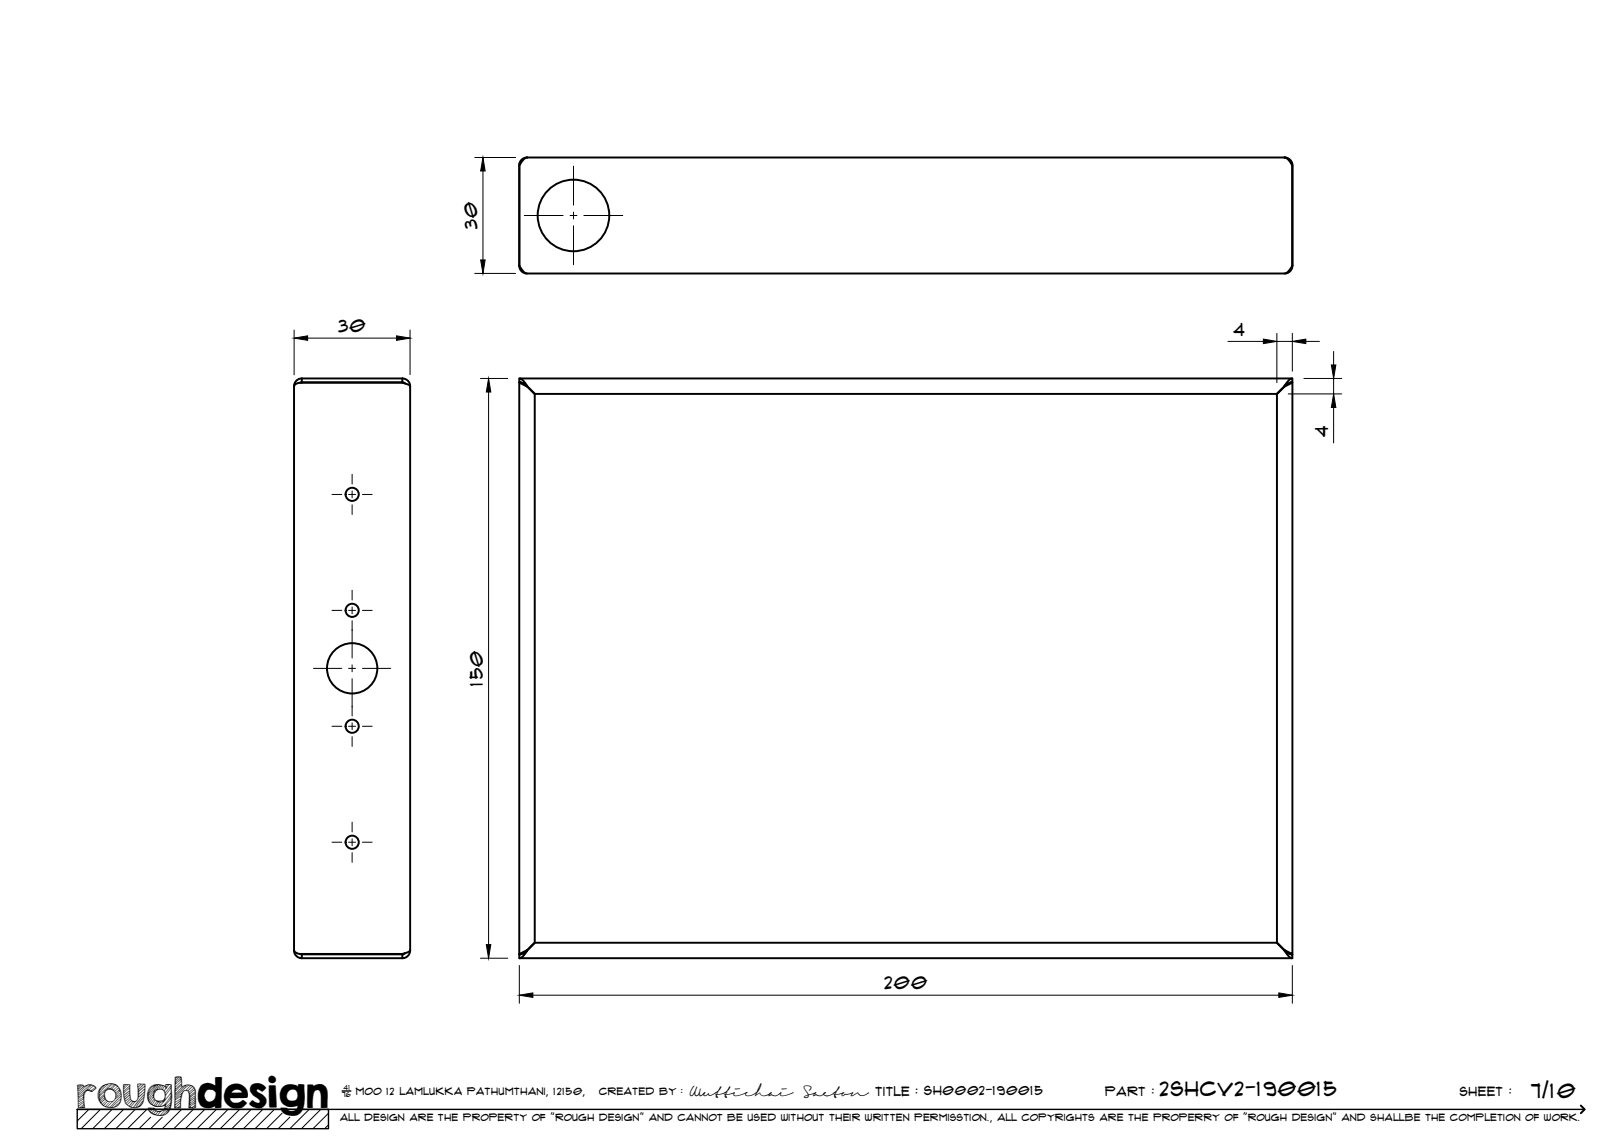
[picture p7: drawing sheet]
<svg xmlns="http://www.w3.org/2000/svg" width="420mm" height="297mm" viewBox="0 0 420 297" stroke-linecap="round" stroke-linejoin="round" font-family="sans-serif">
<!-- layer: Visible -->
<g fill="none" stroke="#000" stroke-width=".51">
<path d="M134.3 42.8v26M134.4 42.3h.2M134.4 42.3v.5M136.4 40.8l-.8 .3-1.2 1.7M332.3 40.8l.8 .3 1.2 1.7v26M332.3 40.8h-196.1l-1.2 .4-.6 1.1M332.3 40.8l1.3 .4 .7 1.1M334.3 42.3h-.2M334.3 42.3v26.5M134.4 68.8l.1 .7 .4 .6 .6 .5 .9 .2M134.4 68.8l1 1.4 .9 .6h196.1l.9-.6 1-1.4M334.4 68.8l-.2 .8-.5 .6-.6 .4-.7 .2"/>
<path d="M76.3 99.6l1.3-.6h26.5l1.4 .5 .6 .4v146.1l-.6 .4-1.4 .4h-26.5l-.9-.2-.6-.6v-146zM78.1 97.9l-.9 .2-.6 .5-.4 .7-.1 .7M78.1 97.9v1l-.5 .1M78.1 97.9h26M104.1 97.9v1h-26M104.1 97.9l.8 .2 .7 .5 .4 .6 .1 .7M104.1 98.9l.7 .3M134.4 97.9l.7 .4 1.3 1.6-1.3-.8-.7-.2zM134.4 98.9l.5 .1h-.5M134.4 97.9h199.9M135.9 99.5l2.4 2.5v141.9l-2.4 2.4M136 99.7l.4 .2-.2-.1"/>
<path d="M136.4 100l-2.1-1 .1 147.8M136.4 99.9l2 2h191.9l2-2M332.7 99.7l-.3 .2 .1-.1M332.8 99.5l-2.4 2.5v141.9l2.4 2.4M333.3 98.6l.5-.5 .5-.2v1l-.8 .3-1.2 .7zM334.3 99l.1 147.8-2-.9M334.3 98.9l-.5 .1h.5l-1.9 1M76.1 245.9l.1 .8 .4 .6 .6 .4 .9 .2v-1l-.5-.1M78.1 247.9h26M78.1 246.9h26M106.1 245.9l-.1 .6-.5 .9-.6 .4-.8 .1v-1l.7-.3M134.4 246.9l.9-.2 1.1-.8-1 1.4-1 .6z"/>
<path d="M134.4 247.9h199.9M136.2 246l.2-.1-.4 .3M136.4 245.9l-2 .9h.5l-.5 .1M136.4 245.9l2-2h191.9l2 2M332.3 245.9l1.3 .9 .7 .1v1l-.7-.3zM332.5 246l-.1-.1 .3 .3M334.3 246.8h-.5l.5 .1"/>
<circle cx="148.4" cy="55.8" r="9.3"/>
<circle cx="91.1" cy="127.9" r="1.7"/>
<circle cx="91.1" cy="157.9" r="1.7"/>
<circle cx="91.1" cy="172.9" r="6.5"/>
<circle cx="91.1" cy="187.9" r="1.7"/>
<circle cx="91.1" cy="217.9" r="1.7"/>
</g>
<circle cx="332.4" cy="40.8" r=".25" fill="#000"/>
<!-- layer: TitleBlock -->
<path d="M20 287h65v5h-65zM20 287h390M88.5 282.3h2.3" fill="none" stroke="#000" stroke-width=".36"/>
<path d="M409 286.1l1 .9-1 1" fill="none" stroke="#000" stroke-width=".51"/>
<g fill="none" stroke="#000" stroke-width=".26">
<path d="M23 287l-3 3.1M26 287l-5 5M29 287l-5 5M32 287l-5 5M35 287l-5 5M38 287l-5 5M39 289.1l-3 2.9M42 289.1l-3 2.9M47 287l-5 5M50 287l-5 5M53 287l-5 5M56 287l-5 5"/>
<path d="M59 287l-5 5M62 287l-5 5M65 287l-5 5M68 287l-5 5M71 287l-5 5M73 288l-4 4M75 289.1l-3 2.9M80 287l-5 5M83 287l-5 5M85 288l-4 4M85 291l-1 1"/>
</g>
<!-- layer: Smart Centers -->
<g fill="none" stroke="#000" stroke-width=".26">
<path d="M135.6 55.8h10.1M147.5 55.8h1.8M148.4 43v10.1M148.4 54.9v1.7M148.4 58.4v10.1M151 55.8h10.1M85.9 127.9h2.5M90.2 127.9h1.8M91.1 122.7v2.6M91.1 127v1.8M91.1 130.6v2.5M93.8 127.9h2.5"/>
<path d="M85.9 157.9h2.5M90.2 157.9h1.8M91.1 152.7v2.5M91.1 157v1.8M93.8 157.9h2.5M81.1 172.9h7.3M90.2 172.9h1.8M91.1 160.6v9.7M91.1 172v1.8M91.1 175.6v9.7M93.8 172.9h7.3M85.9 187.9h2.5"/>
<path d="M90.2 187.9h1.8M91.1 187v1.8M91.1 190.6v2.5M93.8 187.9h2.5M85.9 217.9h2.5M90.2 217.9h1.8M91.1 212.7v2.6M91.1 217v1.8M93.8 217.9h2.5M91.1 220.6v2.5"/>
</g>
<!-- layer: FD_Dimensions -->
<g fill="none" stroke="#000" stroke-width=".26">
<path d="M122.8 40.8h10.6M124.9 44.2v23.1M122.8 70.7h10.6M76.1 85.4v11.6M79.6 87.5h23M106.1 85.4v11.5M124.3 97.9h7.1M317.7 88.3h9.2M330.3 86.2v12.8M330.3 88.3h4M334.3 86.2v9.8M337.3 97.9h9.8"/>
<path d="M337.8 88.3h3.6M345 90.9v3.5M345 97.9v4M126.4 101.4v143M333.3 101.9h13.8M345 105.4v9.2M124.3 247.9h7.1M134.4 249.8v9.8M137.9 257.5h193M334.3 249.8v9.8"/>
</g>
<path d="M124.9 40.8l.6 3.4h-1.1zM124.4 67.3h1.1l-.6 3.4zM76.1 87.5l3.5-.6v1.2zM102.6 86.9l3.5 .6-3.5 .6zM326.9 87.7l3.4 .6-3.4 .6zM334.3 88.3l3.5-.6v1.2zM344.4 94.4h1.2l-.6 3.5zM126.4 97.9l.6 3.5h-1.2zM345 101.9l.6 3.5h-1.2zM125.8 244.4h1.2l-.6 3.5zM134.4 257.5l3.5-.6v1.2zM330.9 256.9l3.4 .6-3.4 .6z" fill="#000" stroke="#000" stroke-width=".26"/>
<text font-size="9.7" x="19.9" y="286.8">roughdesign</text>
<g font-size="5.3">
<text x="300.1" y="283.6">2SHCV2-190015</text>
<text x="396.2" y="284">7/10</text>
</g>
<g font-size="4.6">
<text x="123.4" y="59.3" transform="rotate(-90 123.4 59.3)">30</text>
<text x="87.6" y="86">30</text>
<text x="319.1" y="86.9">4</text>
<text x="343.6" y="113.2" transform="rotate(-90 343.6 113.2)">4</text>
<text x="124.9" y="177.4" transform="rotate(-90 124.9 177.4)">150</text>
<text x="228.8" y="256">200</text>
</g>
<g font-size="3.4">
<text x="178.3" y="283.5">Wuttichai</text>
<text x="208.1" y="283.5">Saeton title : SH0002-190015</text>
</g>
<g font-size="3.3">
<text x="286" y="283.5">Part :</text>
<text x="377.7" y="283.5">sheet :</text>
</g>
<g font-size="2.7">
<text x="92.1" y="283.3">moo 12 Lamlukka pathumthani, 12150,</text>
<text x="155" y="283.3">created by :</text>
</g>
<text font-size="2.6" x="88" y="290.1">all design are the property of &quot;rough design&quot; and cannot be used without their written permisstion., all copyrights are the properry of &quot;rough design&quot; and shallbe the completion of work.</text>
<g font-size="1.9">
<text x="88.5" y="283.9">76</text>
<text x="88.9" y="282.1">41</text>
</g>
</svg>
